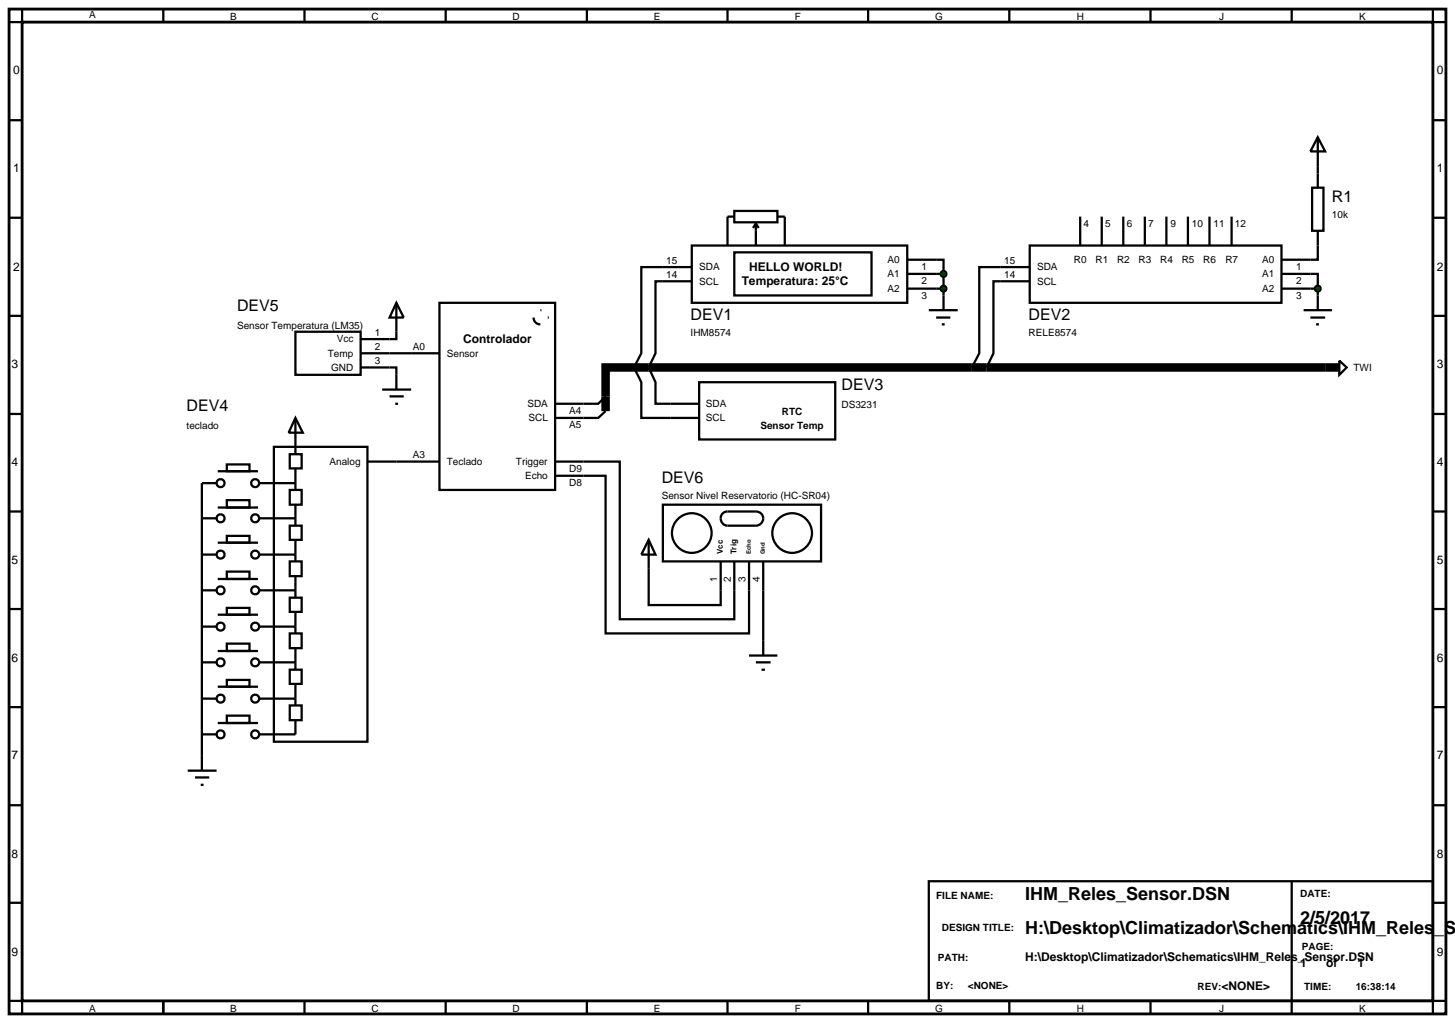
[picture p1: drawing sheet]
<svg xmlns="http://www.w3.org/2000/svg" width="257mm" height="180mm" viewBox="0 0 257 180" stroke-linecap="round" stroke-linejoin="round" font-family="sans-serif">
<path d="M1.6 1.6h253.4v177.2h-253.4zM3.9 3.9h248.8v172.6h-248.8z" fill="none" stroke="#000" stroke-width=".5"/>
<g fill="none" stroke="#000" stroke-width=".4">
<path d="M3.9 1.6v2.3h-2.3M28.8 1.6v2.3M53.7 1.6v2.3M78.6 1.6v2.3M103.5 1.6v2.3M128.3 1.6v2.3M153.1 1.6v2.3M178 1.6v2.3M202.9 1.6v2.3M227.8 1.6v2.3M252.7 1.6v2.3h2.3M1.6 21.2h2.3"/>
<path d="M1.6 38.4h2.3M129.5 37.2h7.6v2h-7.6zM129.5 38.2h-1.2v5.1M133.3 39.4l-.5 .8M133.3 39.4l.5 .8M133.3 39.4v3.9M137.1 38.2h1.3v5.1M190.5 38.2v5.1M194.3 38.2v5.1M198.1 38.2v5.1M201.9 38.2v5.1M205.7 38.2v5.1"/>
<path d="M209.5 38.2v5.1M213.3 38.2v5.1M217.2 38.2v5.1M232.4 29.3v1.3M252.7 21.2h2.3M252.7 38.4h2.3M1.6 55.7h2.3M69.9 58.5v1.3h-1.2M122 43.3h38v10.1h-38zM122 49.6h-6.4v12.7l-1.2 2.5 1.2 2.6v3.8h2.6M122 47.1h-8.9v15.2l-1.3 2.5 1.3 2.6v6.3h5.1M129.5 44.5h24.2v7.6h-24.2z"/>
<path d="M160 45.8h6.4v2.5M160 50.9h6.4M160 48.3h6.4M163.8 54.7h5.1M165.1 56h2.5M166.1 57.2h.5M166.4 48.3v6.4M181.6 43.3h44.4v10.1h-44.4zM181.6 47.1h-8.9v15.2l-1.3 2.5M181.6 49.6h-6.4v12.7l-1.2 2.5M226 48.3h6.4v2.6M226 50.9h6.4"/>
<path d="M232.4 43.3v2.5h-6.4M232.4 50.9v1.2M252.7 55.7h2.3M1.6 73h2.3M68.7 64.8h1.2v1.3M68.7 62.3h3.8M106.8 72.5l-1.3 1.2h-2.6M106.8 69.9l-1.3 1.3h-2.6M236.2 63.6l1.3 1.2-1.3 1.3zM252.7 73h2.3M1.6 90.2h2.3M69.9 81.4h2.6"/>
<path d="M102.9 81.4h6.4v27.8h20.2v-5.1M102.9 83.9h3.9v27.8h25.3v-7.6M252.7 90.2h2.3M1.6 107.4h2.3M114.4 100.3v6.4h12.7v-2.6M134.6 104.1v8.9M252.7 107.4h2.3M1.6 124.7h2.3M252.7 124.7h2.3M1.6 142h2.3M1.6 159.2h2.3M163.8 155.4h88.9v21.1h-88.9z"/>
<path d="M227.8 155.4v23.4M252.7 142h2.3M252.7 159.2h2.3M1.6 176.5h2.3v2.3M28.8 176.5v2.3M53.7 176.5v2.3M78.6 176.5v2.3M103.5 176.5v2.3M128.3 176.5v2.3M153.1 176.5v2.3M178 176.5v2.3M202.9 176.5v2.3"/>
<path d="M255 176.5h-2.3v2.3"/>
</g>
<path d="M236.2 64.8h-129.4v7.7" fill="none" stroke="#000" stroke-width="1.5" stroke-linecap="butt"/>
<g fill="#004000" stroke="#000" stroke-width=".4">
<path d="M166.1 50.5l.3-.1-.5 .5zM166.4 50.4l.3 .1 .2 .4zM166.9 50.9l-.1 .3-.4 .2zM165.9 50.9l.5 .5-.4-.2z"/>
<path d="M166.1 47.9l.3-.1-.5 .5zM166.4 47.8l.3 .1 .2 .4zM166.9 48.3l-.1 .3-.4 .2zM165.9 48.3l.5 .5-.4-.2z"/>
</g>
<g fill="#004000">
<path d="M166.4 50.4l.5 .5-.5 .5-.5-.5z"/>
<path d="M165.9 48.3l.5-.5 .5 .5-.5 .5z"/>
</g>
<path d="M229.9 54.7h5M231.1 56h2.6M232.1 57.2h.5M232.4 52.1v2.6" fill="none" stroke="#000" stroke-width=".4"/>
<path d="M232 50.6l.4-.2-.5 .5zM232.4 50.4l.4 .2 .1 .3zM232.9 50.9l-.1 .3-.4 .2zM231.9 50.9l.5 .5-.4-.2z" fill="#004000" stroke="#000" stroke-width=".4"/>
<path d="M231.9 50.9l.5-.5 .5 .5-.5 .5z" fill="#004000"/>
<g fill="none" stroke="#000" stroke-width=".4">
<path d="M231.4 33.1h2v7.6h-2zM232.4 24.2l1.3 2.5h-2.6zM232.4 24.2v5.1M232.4 30.6v2.5M52.1 58.5h11.5v7.6h-11.5zM63.6 59.8h5.1M69.9 53.4l1.3 2.6h-2.5zM69.9 53.4v5.1M77.5 53.4h20.4v33h-20.4zM94.1 56a1.16 1.16 0 0 0 1.2 1.2M232.4 40.7v2.6M48.3 78.8h16.5v52h-16.5z"/>
<path d="M52.1 73.7l1.3 2.6h-2.5zM52.1 73.7v6.4M63.6 62.3h5.1M63.6 64.8h5.1M67.4 68.7h5.1M68.7 69.9h2.5M69.7 71.2h.5M69.9 66.1v2.6M72.5 62.3h5M97.9 71.2h5M97.9 73.7h5M118.2 71.2h5.1"/>
<path d="M118.2 73.7h5.1M123.3 67.4h24v10.1h-24zM35.6 91.4h2.6M35.6 97.8h2.6M38.2 85.2h-2.6v50.7M38.4 83.1h7.1M38.4 89.5h7.1M38.4 95.7h7.1M40 81.9h4v1.2h-4zM40 88.2h4v1.3h-4zM40 94.5h4v1.2h-4zM45.8 85.2h6.3"/>
<path d="M45.8 91.4h6.3M45.8 97.8h6.3M51.1 80.1h2.1v2.5h-2.1zM51.1 86.4h2.1v2.6h-2.1zM51.1 92.7h2.1v2.5h-2.1zM51.1 99h2.1v2.6h-2.1zM52.1 82.6v3.8M52.1 89v3.7M52.1 95.2v3.8M64.8 81.4h5.1M72.5 81.4h5M97.9 81.4h5"/>
<path d="M97.9 83.9h5M114.4 95.2l1.2 2.6h-2.5zM114.4 95.2v5.1M116.9 89h27.9v10h-27.9zM127.1 99v5.1M127.3 90.7l.6-.4 .4-.1h4.5a1.32 1.32 0 0 1 1.5 .4 1.32 1.32 0 0 1 0 1.6 2.39 2.39 0 0 1-2.1 .5h-3.9a1.28 1.28 0 0 1-1-2zM129.5 99v5.1M132.1 99v5.1M134.6 99v5.1M35.6 104.1h2.6M35.6 110.5h2.6M35.6 116.8h2.6"/>
<path d="M38.4 102.1h7.1M38.4 108.4h7.1M38.4 114.8h7.1M40 100.8h4v1.3h-4zM40 107.2h4v1.2h-4zM40 113.5h4v1.3h-4zM40 119.9h4v1.2h-4zM45.8 104.1h6.3M45.8 110.5h6.3M45.8 116.8h6.3M51.1 105.4h2.1v2.5h-2.1zM51.1 111.7h2.1v2.6h-2.1z"/>
<path d="M51.1 118.1h2.1v2.5h-2.1zM52.1 101.6v3.8M52.1 107.9v3.8M52.1 114.3v3.8M132.1 115.6h5M133.3 116.8h2.6M134.3 118.1h.6M134.6 113v2.6M33.1 135.9h5.1M34.4 137.1h2.5M35.4 138.4h.5M35.6 123.2h2.6"/>
<path d="M35.6 129.5h2.6M38.4 121.1h7.1M38.4 127.5h7.1M40 126.2h4v1.3h-4zM45.8 123.2h6.3M51.1 124.4h2.1v2.6h-2.1zM52.1 127v2.5h-6.3M52.1 120.6v3.8"/>
<circle cx="38.9" cy="91.4" r=".7"/>
<circle cx="38.9" cy="97.8" r=".7"/>
<circle cx="38.9" cy="85.2" r=".7"/>
<circle cx="45" cy="91.4" r=".7"/>
<circle cx="45" cy="97.8" r=".7"/>
<circle cx="45" cy="85.2" r=".7"/>
<circle cx="122" cy="94" r="3.5"/>
<circle cx="139.7" cy="94" r="3.5"/>
<circle cx="38.9" cy="104.1" r=".7"/>
<circle cx="38.9" cy="116.8" r=".7"/>
<circle cx="38.9" cy="110.5" r=".7"/>
<circle cx="45" cy="116.8" r=".7"/>
<circle cx="45" cy="104.1" r=".7"/>
<circle cx="45" cy="110.5" r=".7"/>
<circle cx="38.9" cy="129.5" r=".7"/>
<circle cx="38.9" cy="123.2" r=".7"/>
<circle cx="45" cy="129.5" r=".7"/>
<circle cx="45" cy="123.2" r=".7"/>
</g>
<g font-size="3.2">
<text x="180.8" y="158.8">IHM_Reles_Sensor.DSN</text>
<text x="180.8" y="164.7">H:\Desktop\Climatizador\Schematics\IHM_Reles_Se</text>
<text x="229.3" y="162.9">2/5/2017</text>
</g>
<g font-size="2.8">
<text x="234.9" y="35.7">R1</text>
<text x="41.8" y="54.9">DEV5</text>
<text x="121.8" y="56.4">DEV1</text>
<text x="181.4" y="56.4">DEV2</text>
<text x="148.4" y="68.8">DEV3</text>
<text x="32.9" y="72.6">DEV4</text>
<text x="116.7" y="85.2">DEV6</text>
</g>
<g font-size="2.1">
<text x="2.3" y="13.1">0</text>
<text x="253.4" y="13.1">0</text>
<text x="2.3" y="30.4">1</text>
<text x="253.4" y="30.4">1</text>
<text x="2.3" y="47.7">2</text>
<text x="132.1" y="47.7">HELLO WORLD!</text>
<text x="253.4" y="47.7">2</text>
<text x="130.8" y="50.2">Temperatura: 25°C</text>
<text x="2" y="64.9">3</text>
<text x="81.7" y="60.4">Controlador</text>
<text x="253.4" y="64.9">3</text>
<text x="2" y="82.2">4</text>
<text x="253.4" y="82.2">4</text>
<text x="2" y="99.4">5</text>
<text x="253.4" y="99.4">5</text>
<text x="2" y="116.7">6</text>
<text x="253.4" y="116.7">6</text>
<text x="2" y="133.9">7</text>
<text x="253.4" y="133.9">7</text>
<text x="2" y="151.2">8</text>
<text x="253.4" y="151.2">8</text>
<text x="2" y="168.5">9</text>
<text x="180.8" y="169.5">H:\Desktop\Climatizador\Schematics\IHM_Reles_Sensor.DSN</text>
<text x="229.3" y="170.5">1</text>
<text x="233.9" y="170.5">of</text>
<text x="239.4" y="170.5">1</text>
<text x="253.4" y="168.5">9</text>
<text x="215.4" y="174.6">&lt;NONE&gt;</text>
</g>
<g font-size="1.8">
<text x="15.7" y="3.2">A</text>
<text x="40.6" y="3.5">B</text>
<text x="65.5" y="3.5">C</text>
<text x="90.4" y="3.5">D</text>
<text x="115.3" y="3.5">E</text>
<text x="140.2" y="3.5">F</text>
<text x="164.9" y="3.5">G</text>
<text x="189.9" y="3.5">H</text>
<text x="215" y="3.5">J</text>
<text x="239.7" y="3.5">K</text>
<text x="191.1" y="40.1">4</text>
<text x="194.9" y="40.1">5</text>
<text x="198.7" y="40.1">6</text>
<text x="202.5" y="40.1">7</text>
<text x="206.4" y="40.1">9</text>
<text x="210.2" y="40.1">10</text>
<text x="214" y="40.1">11</text>
<text x="217.8" y="40.1">12</text>
<text x="234.9" y="38.5">10k</text>
<text x="117.5" y="46.5">15</text>
<text x="123.3" y="47.7">SDA</text>
<text x="156.5" y="46.4">A0</text>
<text x="162.5" y="47.6">1</text>
<text x="177.1" y="46.5">15</text>
<text x="182.9" y="47.7">SDA</text>
<text x="189.4" y="46.3">R0</text>
<text x="193.2" y="46.3">R1</text>
<text x="197" y="46.3">R2</text>
<text x="200.8" y="46.3">R3</text>
<text x="204.6" y="46.3">R4</text>
<text x="208.4" y="46.3">R5</text>
<text x="212.2" y="46.3">R6</text>
<text x="216.1" y="46.3">R7</text>
<text x="222.6" y="46.4">A0</text>
<text x="228.6" y="47.6">1</text>
<text x="117.5" y="49">14</text>
<text x="123.3" y="50.2">SCL</text>
<text x="156.5" y="51.5">A2</text>
<text x="156.5" y="48.9">A1</text>
<text x="162.5" y="52.7">3</text>
<text x="162.5" y="50.1">2</text>
<text x="177.1" y="49">14</text>
<text x="182.9" y="50.2">SCL</text>
<text x="222.6" y="51.5">A2</text>
<text x="222.6" y="48.9">A1</text>
<text x="228.6" y="52.7">3</text>
<text x="228.6" y="50.1">2</text>
<text x="41.8" y="58">Sensor Temperatura (LM35)</text>
<text x="66.1" y="59.2">1</text>
<text x="121.8" y="59.2">IHM8574</text>
<text x="181.4" y="59.2">RELE8574</text>
<text x="57.8" y="62.9">Temp</text>
<text x="58.4" y="65.4">GND</text>
<text x="59.4" y="60.4">Vcc</text>
<text x="66.1" y="61.7">2</text>
<text x="66.1" y="64.2">3</text>
<text x="72.8" y="61.7">A0</text>
<text x="78.8" y="62.9">Sensor</text>
<text x="238.7" y="65.4">TWI</text>
<text x="93" y="71.8">SDA</text>
<text x="124.5" y="71.8">SDA</text>
<text x="148.4" y="71.9">DS3231</text>
<text x="32.9" y="75.7">teclado</text>
<text x="93.2" y="74.3">SCL</text>
<text x="100.4" y="75.5">A5</text>
<text x="100.4" y="73">A4</text>
<text x="124.5" y="74.3">SCL</text>
<text x="134.1" y="75.6">Sensor Temp</text>
<text x="137.9" y="73.1">RTC</text>
<text x="58.1" y="82">Analog</text>
<text x="72.8" y="80.8">A3</text>
<text x="78.8" y="82">Teclado</text>
<text x="91" y="82">Trigger</text>
<text x="100.4" y="83.2">D9</text>
<text x="92.6" y="84.5">Echo</text>
<text x="100.4" y="85.7">D8</text>
<text x="116.7" y="88">Sensor Nivel Reservatorio (HC-SR04)</text>
<text x="126.5" y="102.6" transform="rotate(-90 126.5 102.6)">1</text>
<text x="128.9" y="102.6" transform="rotate(-90 128.9 102.6)">2</text>
<text x="131.5" y="102.6" transform="rotate(-90 131.5 102.6)">3</text>
<text x="134" y="102.6" transform="rotate(-90 134 102.6)">4</text>
<text x="165.1" y="158.6">FILE NAME:</text>
<text x="229.3" y="158.1">DATE:</text>
<text x="166.1" y="164.2">DESIGN TITLE:</text>
<text x="229.6" y="167.5">PAGE:</text>
<text x="165.4" y="169.5">PATH:</text>
<text x="15.7" y="178.4">A</text>
<text x="40.6" y="178.4">B</text>
<text x="65.5" y="178.4">C</text>
<text x="90.4" y="178.4">D</text>
<text x="115.3" y="178.4">E</text>
<text x="140.2" y="178.4">F</text>
<text x="164.9" y="178.4">G</text>
<text x="165.1" y="174.4">BY:</text>
<text x="170.7" y="174.4">&lt;NONE&gt;</text>
<text x="189.9" y="178.4">H</text>
<text x="211.2" y="174.6">REV:</text>
<text x="215" y="178.4">J</text>
<text x="230" y="174.6">TIME:</text>
<text x="239.1" y="174.6">16:38:14</text>
<text x="239.7" y="178.4">K</text>
</g>
<g font-size="1.4">
<text x="127.5" y="97.7" transform="rotate(-90 127.5 97.7)">Vcc</text>
<text x="129.9" y="97.8" transform="rotate(-90 129.9 97.8)">Trig</text>
</g>
<g font-size="1.1">
<text x="132.4" y="97.8" transform="rotate(-90 132.4 97.8)">Echo</text>
<text x="134.9" y="97.8" transform="rotate(-90 134.9 97.8)">Gnd</text>
</g>
</svg>
